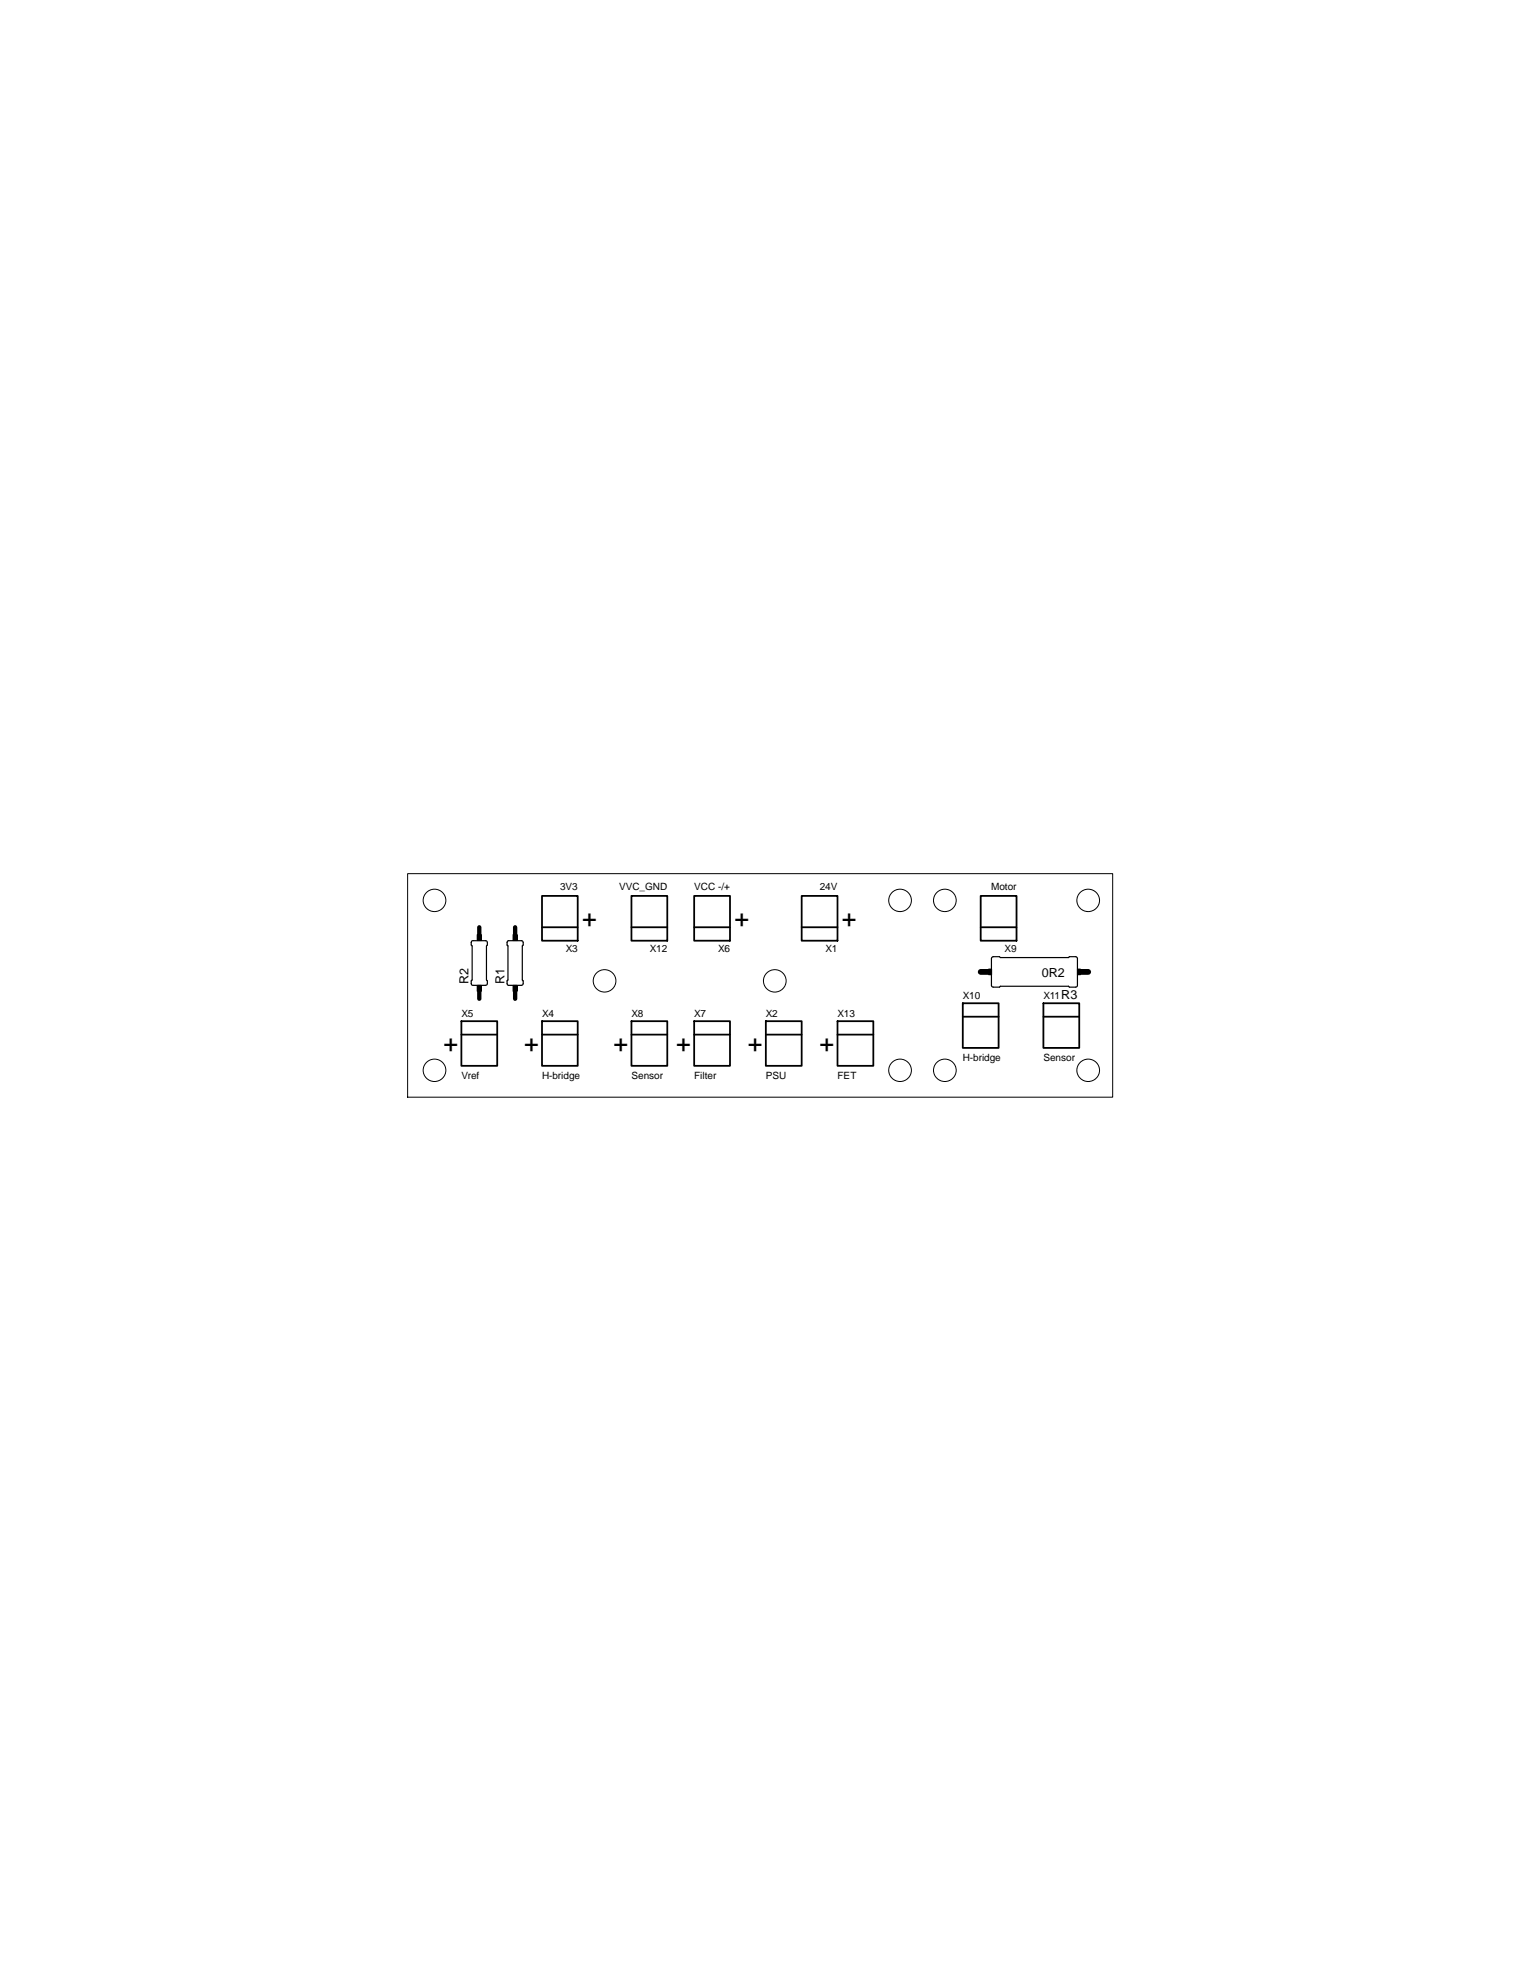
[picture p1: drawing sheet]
<svg xmlns="http://www.w3.org/2000/svg" width="216mm" height="279mm" viewBox="0 0 216 279" stroke-linecap="round" stroke-linejoin="round" font-family="sans-serif">
<g fill="none" stroke="#000" stroke-width=".25">
<path d="M76.8 127h5.1v6.3h-5.1zM76.8 131.4h5.1M89.5 127h5.1v6.3h-5.1zM89.5 131.4h5.1M98.4 127h5.1v6.3h-5.1zM98.4 131.4h5.1M113.6 127h5.1v6.3h-5.1zM113.6 131.4h5.1M139 127h5.1v6.3h-5.1zM139 131.4h5.1M65.4 144.8h5.1v6.3h-5.1zM65.4 146.7h5.1"/>
<path d="M76.8 144.8h5.1v6.3h-5.1zM76.8 146.7h5.1M89.5 144.8h5.1v6.3h-5.1zM89.5 146.7h5.1M98.4 144.8h5.1v6.3h-5.1zM98.4 146.7h5.1M108.6 144.8h5v6.3h-5zM108.6 146.7h5M118.7 144.8h5.1v6.3h-5.1zM118.7 146.7h5.1M136.5 142.2h5.1v6.3h-5.1zM136.5 144.1h5.1"/>
<path d="M147.9 142.2h5.1v6.3h-5.1zM147.9 144.1h5.1"/>
</g>
<path d="M66.9 133.4h2l.2 .1v.5l-.1 .1v4.8l.1 .1v.4l-.2 .3h-1.8l-.3-.2v-.5l.1-.1zM71.9 133.4h2.1l.1 .1 .1 .5-.2 .1v4.8l.2 .1v.4l-.2 .3h-1.9l-.2-.2v-.5l.1-.1zM140.6 135.7l.2-.1h.9l.1 .1h9.7l.1-.1h1l.1 .3v3.9l-.2 .1h-.9l-.1-.1h-9.7l-.1 .1h-1l-.2-.2v-3.8z" fill="none" stroke="#000" stroke-width=".17"/>
<path d="M67.6 132.5h.6v.8h-.6zM72.7 132.5h.6v.8h-.6zM140.1 137.4h.5v.8h-.5zM152.7 137.4h.5v.8h-.5zM67.6 139.7h.6v.8h-.6zM72.7 139.7h.6v.8h-.6z" fill="#000"/>
<g fill="none" stroke="#000" stroke-width=".14">
<path d="M57.8 123.8h99.9v31.7h-99.9zM67.6 132.5h.6v.8h-.6zM67.6 139.7h.6v.8h-.6zM72.7 132.5h.6v.8h-.6zM72.7 139.7h.6v.8h-.6zM140.1 137.4h.5v.8h-.5zM152.7 137.4h.5v.8h-.5z"/>
<circle cx="61.6" cy="127.6" r="1.6"/>
<circle cx="85.7" cy="139" r="1.6"/>
<circle cx="109.8" cy="139" r="1.6"/>
<circle cx="127.6" cy="127.6" r="1.6"/>
<circle cx="134" cy="127.6" r="1.6"/>
<circle cx="154.3" cy="127.6" r="1.6"/>
<circle cx="61.6" cy="151.7" r="1.6"/>
<circle cx="127.6" cy="151.7" r="1.6"/>
<circle cx="134" cy="151.7" r="1.6"/>
<circle cx="154.3" cy="151.7" r="1.6"/>
</g>
<path d="M67.9 131.4v1.1M73 131.4v1.1M67.9 140.6v1M73 140.6v1" fill="none" stroke="#000" stroke-width=".61"/>
<path d="M139 137.8h1M153.2 137.8h1.1" fill="none" stroke="#000" stroke-width=".83"/>
<g font-size="3.6">
<text x="82.5" y="131.4">+</text>
<text x="104.1" y="131.4">+</text>
<text x="119.4" y="131.4">+</text>
<text x="62.9" y="149.2">+</text>
<text x="74.3" y="149.2">+</text>
<text x="87" y="149.2">+</text>
<text x="95.9" y="149.2">+</text>
<text x="106" y="149.2">+</text>
<text x="116.2" y="149.2">+</text>
</g>
<g font-size="1.8">
<text x="66.4" y="139.6" transform="rotate(-90 66.4 139.6)">R2</text>
<text x="71.5" y="139.6" transform="rotate(-90 71.5 139.6)">R1</text>
<text x="147.7" y="138.5">0R2</text>
<text x="150.5" y="141.6">R3</text>
</g>
<g font-size="1.4">
<text x="79.4" y="126.1">3V3</text>
<text x="87.8" y="126.1">VVC_GND</text>
<text x="98.4" y="126.1">VCC -/+</text>
<text x="116.2" y="126.1">24V</text>
<text x="140.5" y="126.1">Motor</text>
<text x="80.2" y="135">X3</text>
<text x="92.1" y="135">X12</text>
<text x="101.8" y="135">X6</text>
<text x="117" y="135">X1</text>
<text x="142.4" y="135">X9</text>
<text x="136.5" y="141.6">X10</text>
<text x="147.9" y="141.6">X11</text>
<text x="65.4" y="144.1">X5</text>
<text x="76.8" y="144.1">X4</text>
<text x="89.5" y="144.1">X8</text>
<text x="98.4" y="144.1">X7</text>
<text x="108.6" y="144.1">X2</text>
<text x="118.7" y="144.1">X13</text>
<text x="65.4" y="153">Vref</text>
<text x="76.8" y="153">H-bridge</text>
<text x="89.5" y="153">Sensor</text>
<text x="98.4" y="153">Filter</text>
<text x="108.6" y="153">PSU</text>
<text x="118.7" y="153">FET</text>
<text x="136.5" y="150.5">H-bridge</text>
<text x="147.9" y="150.5">Sensor</text>
</g>
</svg>
